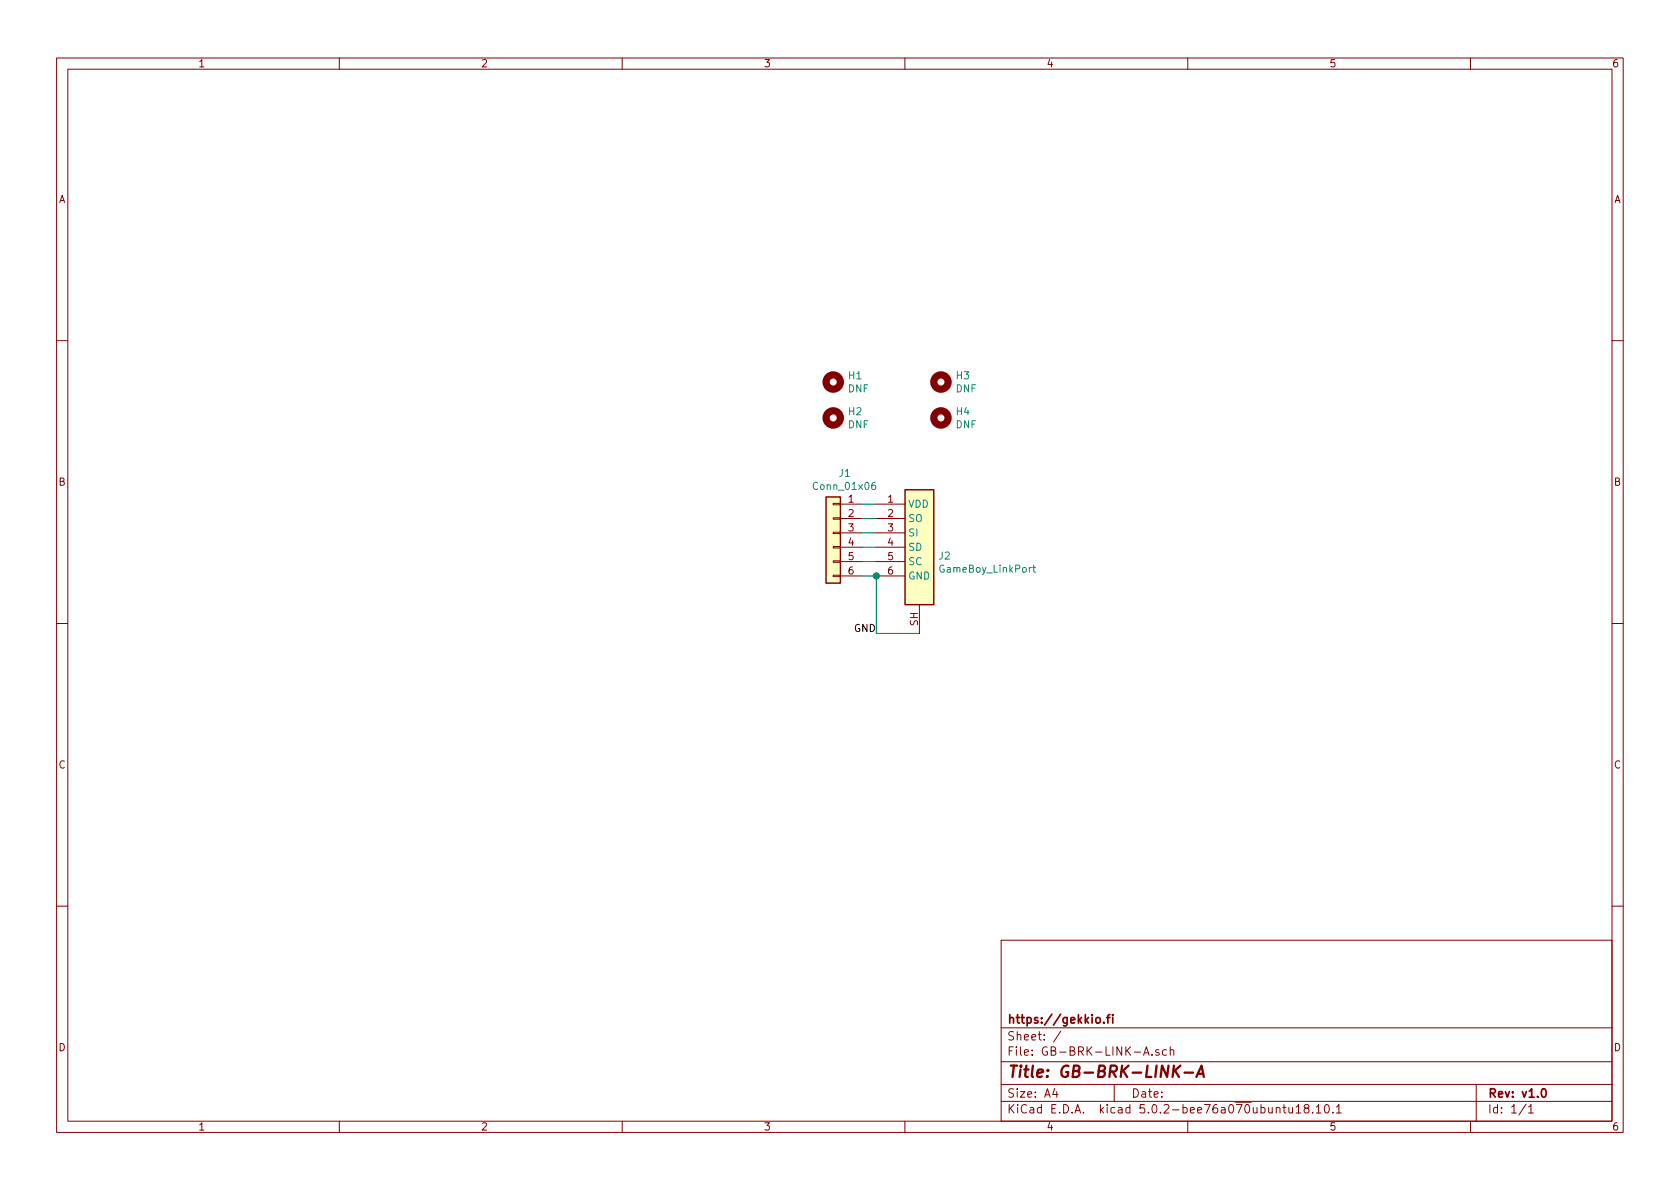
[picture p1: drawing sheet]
<svg xmlns="http://www.w3.org/2000/svg" width="297mm" height="210mm" viewBox="0 0 297 210" stroke-linecap="round" stroke-linejoin="round" font-family="sans-serif">
<g fill="none" stroke="#840000" stroke-width=".18">
<path d="M10 10.3h277v189.9h-277zM12 12.2h273v186.1h-273zM60 10.3v1.9M110 10.3v1.9M160 10.3v1.9M210 10.3v1.9M260 10.3v1.9M10 60.2h2M285 60.2h2M147.3 99.2h1.3v.2h-1.3zM147.3 96.6h1.3v.3h-1.3zM147.3 94.1h1.3v.3h-1.3z"/>
<path d="M147.3 91.6h1.3v.2h-1.3zM147.3 89h1.3v.3h-1.3zM148.6 89.1h3.8M148.6 91.7h3.8M148.6 94.2h3.8M148.6 96.8h3.8M148.6 99.3h3.8M154.9 89.1h5.1M154.9 91.7h5.1M154.9 94.2h5.1M154.9 96.8h5.1M154.9 99.3h5.1"/>
<path d="M10 110.3h2M147.3 101.7h1.3v.3h-1.3zM148.6 101.8h3.8M154.9 101.8h5.1M162.6 106.9v5.1M285 110.3h2M10 160.2h2M177 166.3h108v32h-108zM285 160.2h2M60 198.3v1.9M110 198.3v1.9M160 198.3v1.9"/>
<path d="M177 194.8h108M177 191.8h108M177 187.8h108M177 181.8h108M186.5 192.5l-.4 1h1M186.8 193v1M187.6 182.3l-1.3 2M197 191.8v3M202.2 186.6l.5-1.5 .5 1.5M202.3 186.2h.7M203.7 186.5v.1M204.9 185.7a.37 .37 0 0 0-.6 .1l.1 .2 .5 .2 .1 .1-.3 .3-.4-.1"/>
<path d="M206.2 185.7l-.4-.1-.3 .3 .1 .6 .2 .1 .4-.1M206.9 185.7h.1a.37 .37 0 0 1 .5 .1v.8M206.9 185.1v1.5M210 198.3v1.9M226.8 195.8h.6M227 195.3v1.3l.4 .2M227.9 195.8v.9l.4 .1 .2-.1M228.5 195.8v1M229.2 195.8l.4-.5v1.5M229.2 196.8h.8M230.9 196l-.2-.2-.1-.2 .3-.3h.3l.2 .3v.2l-.7 .2a.48 .48 0 0 0 0 .7l.2 .1 .5-.1a.48 .48 0 0 0-.2-.7M232.1 196.7v.1"/>
<path d="M232.7 195.8l.4-.5v1.5M232.7 196.8h.9M234.3 195.5l.2-.2a.8 .8 0 0 1 .5 .8 .8 .8 0 0 1-.5 .7l-.2-.1-.1-.4zM235.7 196.7v.1M236.3 195.8l.4-.5v1.5M236.3 196.8h.9M260 198.3v1.9M261 191.8v6.5M269.8 195.2l-1.2 2M270.3 195.8l.4-.5v1.5M270.3 196.8h.8"/>
</g>
<path d="M195.7 179.9h.5M196.2 179.4l-.3 .2v1.3M196.7 179.4v.2M196.7 179.9v1M193.8 180.1l.2-.2 .5 .2v.7l-.3 .1-.4-.1zM195.2 180.8v.1M272.7 192.7l.2-.2a.81 .81 0 0 1 .6 .6 .81 .81 0 0 1-.3 .8l-.2 .1a.79 .79 0 0 1-.3-1.3z" fill="none" stroke="#840000" stroke-width=".3"/>
<path d="M207.7 189.3l.8 1.1M208.7 188.4l-1.3 1.2M209.4 189.7h1.5M211.5 190.4l.9-2 .5 2M211.8 189.9h.9" fill="none" stroke="#840000" stroke-width=".41"/>
<g fill="#ffffc2" stroke="#ffffc2" stroke-width=".18">
<path d="M160 86.6h5.1v20.3h-5.1z"/>
<path d="M146 87.9h2.6v15.2h-2.6z"/>
</g>
<path d="M146 87.9h2.6v15.2h-2.6zM160 86.6h5.1v20.3h-5.1z" fill="none" stroke="#840000" stroke-width=".25"/>
<path d="M154.7 85.3l-.3 .1a.87 .87 0 0 0 0 1.2l.4-.2v-.5l-.4-.1-.3 .2M182.8 99.9v1.1l.3 .2M182.4 100.3l-.4 .3M182.6 100.3h.5" fill="none" stroke="#008484" stroke-width=".18"/>
<path d="M152.4 89.1h2.5M152.4 91.7h2.5M152.4 94.2h2.5M152.4 96.8h2.5M152.4 99.3h2.5M152.4 101.8h2.5v10.2h7.7" fill="none" stroke="#008400" stroke-width=".18"/>
<circle cx="154.9" cy="101.8" r=".51" fill="#008400" stroke="#008400" stroke-width=".25"/>
<g fill="none" stroke="#840000" stroke-width="1.3">
<circle cx="147.3" cy="67.6" r="1.27"/>
<circle cx="147.3" cy="73.9" r="1.27"/>
<circle cx="166.4" cy="73.9" r="1.27"/>
<circle cx="166.4" cy="67.6" r="1.27"/>
</g>
<text font-size="2.8" fill="#840000" x="178" y="190.5">Title: GB-BRK-LINK-A</text>
<g font-size="2.1" fill="#840000">
<text x="178" y="184">Sheet: /</text>
<text x="178" y="181">https://gekkio.fi</text>
<text x="178" y="186.7">File: GB-BRK-LINK-A.sch</text>
<text x="178" y="196.9">KiCad E.D.A. kicad 5.0.2-bee76a070ubuntu18.10.1</text>
<text x="178" y="194.1">Size: A4</text>
<text x="200" y="194.1">Date:</text>
<text x="263" y="194.1">Rev: v1.0</text>
<text x="263" y="196.9">Id: 1/1</text>
</g>
<g font-size="1.8" fill="#840000">
<text x="35" y="11.9">1</text>
<text x="85" y="11.9">2</text>
<text x="135" y="11.9">3</text>
<text x="185" y="11.9">4</text>
<text x="235" y="11.9">5</text>
<text x="285" y="11.9">6</text>
<text x="10.4" y="35.9">A</text>
<text x="285.4" y="35.9">A</text>
<text x="10.4" y="85.9">B</text>
<text x="150" y="88.9">1</text>
<text x="157" y="88.9">1</text>
<text x="285.4" y="85.9">B</text>
<text x="150" y="91.4">2</text>
<text x="150" y="94">3</text>
<text x="157" y="91.4">2</text>
<text x="157" y="94">3</text>
<text x="150" y="96.5">4</text>
<text x="150" y="99.1">5</text>
<text x="150" y="101.6">6</text>
<text x="157" y="96.5">4</text>
<text x="157" y="99.1">5</text>
<text x="157" y="101.6">6</text>
<text x="162.3" y="110.7" transform="rotate(-90 162.3 110.7)">SH</text>
<text x="10.4" y="135.9">C</text>
<text x="285.4" y="135.9">C</text>
<text x="10.4" y="185.9">D</text>
<text x="285.4" y="185.9">D</text>
<text x="35" y="199.9">1</text>
<text x="85" y="199.9">2</text>
<text x="135" y="199.9">3</text>
<text x="185" y="199.9">4</text>
<text x="235" y="199.9">5</text>
<text x="285" y="199.9">6</text>
</g>
<g font-size="1.8" fill="#008484">
<text x="150" y="69.4">DNF</text>
<text x="150.1" y="67.1">H1</text>
<text x="169" y="69.4">DNF</text>
<text x="169.1" y="67.1">H3</text>
<text x="150" y="75.7">DNF</text>
<text x="150.1" y="73.4">H2</text>
<text x="169" y="75.7">DNF</text>
<text x="169.1" y="73.4">H4</text>
<text x="144.1" y="86.6">Conn_01x06</text>
<text x="148.4" y="84.3">J1</text>
<text x="160.5" y="89.8">VDD</text>
<text x="160.5" y="92.3">SO</text>
<text x="160.5" y="94.9">SI</text>
<text x="160.5" y="97.4">SD</text>
<text x="160.5" y="99.9">SC</text>
<text x="166.1" y="99">J2</text>
<text x="166.4" y="101.3">GameBoy_LinkPort</text>
<text x="160.5" y="102.5">GND</text>
</g>
<text font-size="1.8" x="151" y="111.8">GND</text>
</svg>
